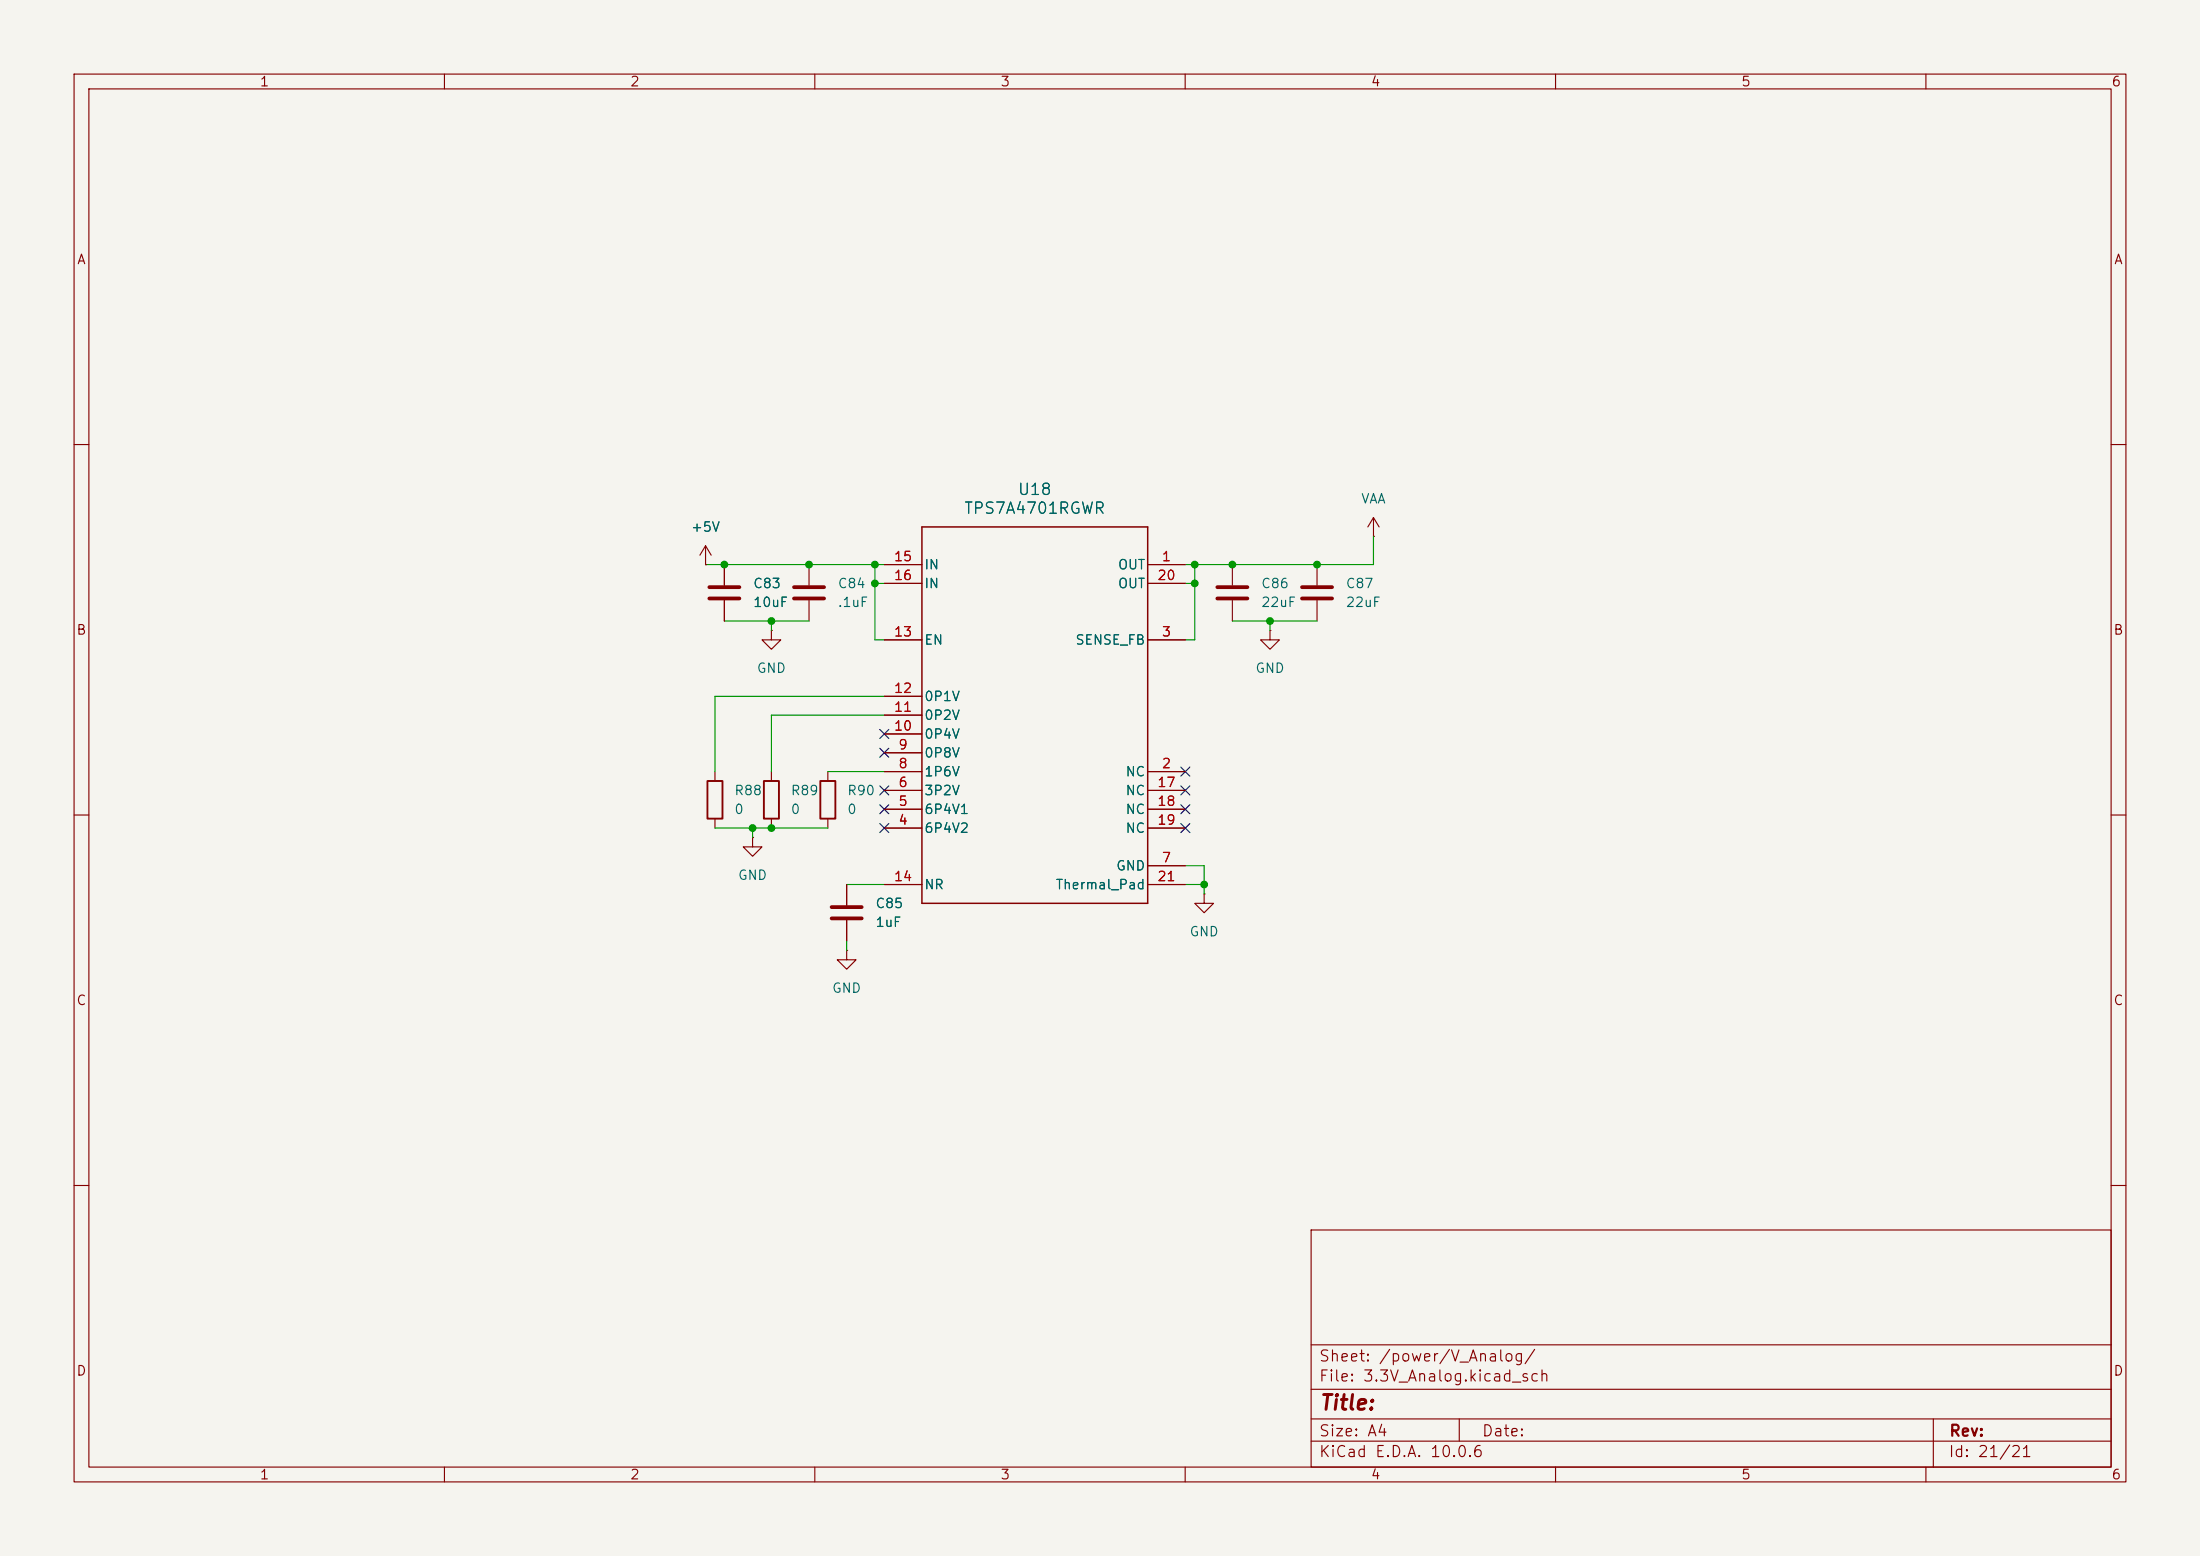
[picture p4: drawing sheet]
(kicad_sch
 (version 20260306)
 (generator "eeschema")
 (generator_version "10.0")
 (paper "A4")
 (lib_symbols
  (symbol "Device:C"
   (pin_numbers (hide yes))
   (pin_names
    (offset 0.254)) (exclude_from_sim no) (in_bom yes) (on_board yes)
   (in_pos_files yes)
   (duplicate_pin_numbers_are_jumpers no)
   (property "Reference" "C" (at 0.635 2.54 0) (show_name no) (do_not_autoplace no) (effects (font (size 1.27 1.27)) (justify left)))
   (property "Value" "C" (at 0.635 -2.54 0) (show_name no) (do_not_autoplace no) (effects (font (size 1.27 1.27)) (justify left)))
   (property "Footprint" "" (at 0.9652 -3.81 0) (show_name no) (do_not_autoplace no) (hide yes) (effects (font (size 1.27 1.27))))
   (property "Datasheet" "" (at 0 0 0) (show_name no) (do_not_autoplace no) (hide yes) (effects (font (size 1.27 1.27))))
   (property "Description" "Unpolarized capacitor" (at 0 0 0) (show_name no) (do_not_autoplace no) (hide yes) (effects (font (size 1.27 1.27))))
   (symbol "C_0_1"
    (polyline (pts (xy -2.032 0.762) (xy 2.032 0.762)) (stroke (width 0.508) (type default)) (fill (type none)))
    (polyline (pts (xy -2.032 -0.762) (xy 2.032 -0.762)) (stroke (width 0.508) (type default)) (fill (type none))))
   (symbol "C_1_1"
    (pin passive line (at 0 3.81 270) (length 2.794) (name "" (effects (font (size 1.27 1.27)))) (number "1" (effects (font (size 1.27 1.27)))))
    (pin passive line (at 0 -3.81 90) (length 2.794) (name "" (effects (font (size 1.27 1.27)))) (number "2" (effects (font (size 1.27 1.27))))))
   (embedded_fonts no))
  (symbol "Device:R"
   (pin_numbers (hide yes))
   (pin_names
    (offset 0)) (exclude_from_sim no) (in_bom yes) (on_board yes)
   (in_pos_files yes)
   (duplicate_pin_numbers_are_jumpers no)
   (property "Reference" "R" (at 2.032 0 90) (show_name no) (do_not_autoplace no) (effects (font (size 1.27 1.27))))
   (property "Value" "R" (at 0 0 90) (show_name no) (do_not_autoplace no) (effects (font (size 1.27 1.27))))
   (property "Footprint" "" (at -1.778 0 90) (show_name no) (do_not_autoplace no) (hide yes) (effects (font (size 1.27 1.27))))
   (property "Datasheet" "" (at 0 0 0) (show_name no) (do_not_autoplace no) (hide yes) (effects (font (size 1.27 1.27))))
   (property "Description" "Resistor" (at 0 0 0) (show_name no) (do_not_autoplace no) (hide yes) (effects (font (size 1.27 1.27))))
   (symbol "R_0_1"
    (rectangle (start -1.016 -2.54) (end 1.016 2.54) (stroke (width 0.254) (type default)) (fill (type none))))
   (symbol "R_1_1"
    (pin passive line (at 0 3.81 270) (length 1.27) (name "" (effects (font (size 1.27 1.27)))) (number "1" (effects (font (size 1.27 1.27)))))
    (pin passive line (at 0 -3.81 90) (length 1.27) (name "" (effects (font (size 1.27 1.27)))) (number "2" (effects (font (size 1.27 1.27))))))
   (embedded_fonts no))
  (symbol "TPS7A4701:TPS7A4701RGWR"
   (pin_names
    (offset 0.254)) (exclude_from_sim no) (in_bom yes) (on_board yes)
   (in_pos_files yes)
   (duplicate_pin_numbers_are_jumpers no)
   (property "Reference" "U" (at 0 2.54 0) (show_name no) (do_not_autoplace no) (effects (font (size 1.524 1.524))))
   (property "Value" "TPS7A4701RGWR" (at 0 0 0) (show_name no) (do_not_autoplace no) (effects (font (size 1.524 1.524))))
   (property "Footprint" "RGW0020A-IPC_A" (at 0 0 0) (show_name no) (do_not_autoplace no) (hide yes) (effects (font (size 1.27 1.27)
    (italic yes))))
   (property "Datasheet" "https://www.ti.com/lit/gpn/tps7a47" (at 0 0 0) (show_name no) (do_not_autoplace no) (hide yes) (effects (font (size 1.27 1.27)
    (italic yes))))
   (property "Description" "" (at 0 0 0) (show_name no) (do_not_autoplace no) (hide yes) (effects (font (size 1.27 1.27))))
   (property "ki_locked" "" (at 0 0 0) (show_name no) (do_not_autoplace no) (effects (font (size 1.27 1.27))))
   (symbol "TPS7A4701RGWR_0_1"
    (polyline (pts (xy 5.08 5.08) (xy 5.08 -45.72)) (stroke (width 0.2032) (type default)) (fill (type none)))
    (polyline (pts (xy 5.08 -45.72) (xy 35.56 -45.72)) (stroke (width 0.2032) (type default)) (fill (type none)))
    (polyline (pts (xy 35.56 5.08) (xy 5.08 5.08)) (stroke (width 0.2032) (type default)) (fill (type none)))
    (polyline (pts (xy 35.56 -45.72) (xy 35.56 5.08)) (stroke (width 0.2032) (type default)) (fill (type none)))
    (pin power_in line (at 40.64 0 180) (length 5.08) (name "OUT" (effects (font (size 1.27 1.27)))) (number "1" (effects (font (size 1.27 1.27)))))
    (pin unspecified line (at 40.64 -27.94 180) (length 5.08) (name "NC" (effects (font (size 1.27 1.27)))) (number "2" (effects (font (size 1.27 1.27)))))
    (pin unspecified line (at 40.64 -10.16 180) (length 5.08) (name "SENSE_FB" (effects (font (size 1.27 1.27)))) (number "3" (effects (font (size 1.27 1.27)))))
    (pin unspecified line (at 0 -35.56 0) (length 5.08) (name "6P4V2" (effects (font (size 1.27 1.27)))) (number "4" (effects (font (size 1.27 1.27)))))
    (pin unspecified line (at 0 -33.02 0) (length 5.08) (name "6P4V1" (effects (font (size 1.27 1.27)))) (number "5" (effects (font (size 1.27 1.27)))))
    (pin unspecified line (at 0 -30.48 0) (length 5.08) (name "3P2V" (effects (font (size 1.27 1.27)))) (number "6" (effects (font (size 1.27 1.27)))))
    (pin power_in line (at 40.64 -40.64 180) (length 5.08) (name "GND" (effects (font (size 1.27 1.27)))) (number "7" (effects (font (size 1.27 1.27)))))
    (pin unspecified line (at 0 -27.94 0) (length 5.08) (name "1P6V" (effects (font (size 1.27 1.27)))) (number "8" (effects (font (size 1.27 1.27)))))
    (pin unspecified line (at 0 -25.4 0) (length 5.08) (name "0P8V" (effects (font (size 1.27 1.27)))) (number "9" (effects (font (size 1.27 1.27)))))
    (pin unspecified line (at 0 -22.86 0) (length 5.08) (name "0P4V" (effects (font (size 1.27 1.27)))) (number "10" (effects (font (size 1.27 1.27)))))
    (pin unspecified line (at 0 -20.32 0) (length 5.08) (name "0P2V" (effects (font (size 1.27 1.27)))) (number "11" (effects (font (size 1.27 1.27)))))
    (pin unspecified line (at 0 -17.78 0) (length 5.08) (name "0P1V" (effects (font (size 1.27 1.27)))) (number "12" (effects (font (size 1.27 1.27)))))
    (pin input line (at 0 -10.16 0) (length 5.08) (name "EN" (effects (font (size 1.27 1.27)))) (number "13" (effects (font (size 1.27 1.27)))))
    (pin unspecified line (at 0 -43.18 0) (length 5.08) (name "NR" (effects (font (size 1.27 1.27)))) (number "14" (effects (font (size 1.27 1.27)))))
    (pin power_in line (at 0 0 0) (length 5.08) (name "IN" (effects (font (size 1.27 1.27)))) (number "15" (effects (font (size 1.27 1.27)))))
    (pin power_in line (at 0 -2.54 0) (length 5.08) (name "IN" (effects (font (size 1.27 1.27)))) (number "16" (effects (font (size 1.27 1.27)))))
    (pin unspecified line (at 40.64 -30.48 180) (length 5.08) (name "NC" (effects (font (size 1.27 1.27)))) (number "17" (effects (font (size 1.27 1.27)))))
    (pin unspecified line (at 40.64 -33.02 180) (length 5.08) (name "NC" (effects (font (size 1.27 1.27)))) (number "18" (effects (font (size 1.27 1.27)))))
    (pin unspecified line (at 40.64 -35.56 180) (length 5.08) (name "NC" (effects (font (size 1.27 1.27)))) (number "19" (effects (font (size 1.27 1.27)))))
    (pin power_in line (at 40.64 -2.54 180) (length 5.08) (name "OUT" (effects (font (size 1.27 1.27)))) (number "20" (effects (font (size 1.27 1.27)))))
    (pin power_in line (at 40.64 -43.18 180) (length 5.08) (name "Thermal_Pad" (effects (font (size 1.27 1.27)))) (number "21" (effects (font (size 1.27 1.27))))))
   (embedded_fonts no))
  (symbol "power:+5V"
   (power global)
   (pin_numbers (hide yes))
   (pin_names
    (offset 0) (hide yes)) (exclude_from_sim no) (in_bom yes) (on_board yes)
   (in_pos_files yes)
   (duplicate_pin_numbers_are_jumpers no)
   (property "Reference" "#PWR" (at 0 -3.81 0) (show_name no) (do_not_autoplace no) (hide yes) (effects (font (size 1.27 1.27))))
   (property "Value" "+5V" (at 0 3.556 0) (show_name no) (do_not_autoplace no) (effects (font (size 1.27 1.27))))
   (property "Footprint" "" (at 0 0 0) (show_name no) (do_not_autoplace no) (hide yes) (effects (font (size 1.27 1.27))))
   (property "Datasheet" "" (at 0 0 0) (show_name no) (do_not_autoplace no) (hide yes) (effects (font (size 1.27 1.27))))
   (property "Description" "Power symbol creates a global label with name \"+5V\"" (at 0 0 0) (show_name no) (do_not_autoplace no) (hide yes) (effects (font (size 1.27 1.27))))
   (symbol "+5V_0_1"
    (polyline (pts (xy -0.762 1.27) (xy 0 2.54)) (stroke (width 0) (type default)) (fill (type none)))
    (polyline (pts (xy 0 2.54) (xy 0.762 1.27)) (stroke (width 0) (type default)) (fill (type none)))
    (polyline (pts (xy 0 0) (xy 0 2.54)) (stroke (width 0) (type default)) (fill (type none))))
   (symbol "+5V_1_1"
    (pin power_in line (at 0 0 90) (length 0) (name "" (effects (font (size 1.27 1.27)))) (number "1" (effects (font (size 1.27 1.27))))))
   (embedded_fonts no))
  (symbol "power:GND"
   (power global)
   (pin_numbers (hide yes))
   (pin_names
    (offset 0) (hide yes)) (exclude_from_sim no) (in_bom yes) (on_board yes)
   (in_pos_files yes)
   (duplicate_pin_numbers_are_jumpers no)
   (property "Reference" "#PWR" (at 0 -6.35 0) (show_name no) (do_not_autoplace no) (hide yes) (effects (font (size 1.27 1.27))))
   (property "Value" "GND" (at 0 -3.81 0) (show_name no) (do_not_autoplace no) (effects (font (size 1.27 1.27))))
   (property "Footprint" "" (at 0 0 0) (show_name no) (do_not_autoplace no) (hide yes) (effects (font (size 1.27 1.27))))
   (property "Datasheet" "" (at 0 0 0) (show_name no) (do_not_autoplace no) (hide yes) (effects (font (size 1.27 1.27))))
   (property "Description" "Power symbol creates a global label with name \"GND\" , ground" (at 0 0 0) (show_name no) (do_not_autoplace no) (hide yes) (effects (font (size 1.27 1.27))))
   (symbol "GND_0_1"
    (polyline (pts (xy 0 0) (xy 0 -1.27) (xy 1.27 -1.27) (xy 0 -2.54) (xy -1.27 -1.27) (xy 0 -1.27)) (stroke (width 0) (type default)) (fill (type none))))
   (symbol "GND_1_1"
    (pin power_in line (at 0 0 270) (length 0) (name "" (effects (font (size 1.27 1.27)))) (number "1" (effects (font (size 1.27 1.27))))))
   (embedded_fonts no))
  (symbol "power:VAA"
   (power global)
   (pin_numbers (hide yes))
   (pin_names
    (offset 0) (hide yes)) (exclude_from_sim no) (in_bom yes) (on_board yes)
   (in_pos_files yes)
   (duplicate_pin_numbers_are_jumpers no)
   (property "Reference" "#PWR" (at 0 -3.81 0) (show_name no) (do_not_autoplace no) (hide yes) (effects (font (size 1.27 1.27))))
   (property "Value" "VAA" (at 0 3.556 0) (show_name no) (do_not_autoplace no) (effects (font (size 1.27 1.27))))
   (property "Footprint" "" (at 0 0 0) (show_name no) (do_not_autoplace no) (hide yes) (effects (font (size 1.27 1.27))))
   (property "Datasheet" "" (at 0 0 0) (show_name no) (do_not_autoplace no) (hide yes) (effects (font (size 1.27 1.27))))
   (property "Description" "Power symbol creates a global label with name \"VAA\"" (at 0 0 0) (show_name no) (do_not_autoplace no) (hide yes) (effects (font (size 1.27 1.27))))
   (symbol "VAA_0_1"
    (polyline (pts (xy -0.762 1.27) (xy 0 2.54)) (stroke (width 0) (type default)) (fill (type none)))
    (polyline (pts (xy 0 2.54) (xy 0.762 1.27)) (stroke (width 0) (type default)) (fill (type none)))
    (polyline (pts (xy 0 0) (xy 0 2.54)) (stroke (width 0) (type default)) (fill (type none))))
   (symbol "VAA_1_1"
    (pin power_in line (at 0 0 90) (length 0) (name "" (effects (font (size 1.27 1.27)))) (number "1" (effects (font (size 1.27 1.27))))))
   (embedded_fonts no)))
 (junction
  (at 162.56 119.38)
  (diameter 0)
  (color 0 0 0 0))
 (junction
  (at 161.29 78.74)
  (diameter 0)
  (color 0 0 0 0))
 (junction
  (at 177.8 76.2)
  (diameter 0)
  (color 0 0 0 0))
 (junction
  (at 166.37 76.2)
  (diameter 0)
  (color 0 0 0 0))
 (junction
  (at 161.29 76.2)
  (diameter 0)
  (color 0 0 0 0))
 (junction
  (at 118.11 76.2)
  (diameter 0)
  (color 0 0 0 0))
 (junction
  (at 97.79 76.2)
  (diameter 0)
  (color 0 0 0 0))
 (junction
  (at 104.14 83.82)
  (diameter 0)
  (color 0 0 0 0))
 (junction
  (at 118.11 78.74)
  (diameter 0)
  (color 0 0 0 0))
 (junction
  (at 101.6 111.76)
  (diameter 0)
  (color 0 0 0 0))
 (junction
  (at 104.14 111.76)
  (diameter 0)
  (color 0 0 0 0))
 (junction
  (at 109.22 76.2)
  (diameter 0)
  (color 0 0 0 0))
 (junction
  (at 171.45 83.82)
  (diameter 0)
  (color 0 0 0 0))
 (no_connect
  (at 119.38 101.6))
 (no_connect
  (at 160.02 111.76))
 (no_connect
  (at 160.02 104.14))
 (no_connect
  (at 119.38 111.76))
 (no_connect
  (at 119.38 106.68))
 (no_connect
  (at 160.02 106.68))
 (no_connect
  (at 119.38 99.06))
 (no_connect
  (at 160.02 109.22))
 (no_connect
  (at 119.38 109.22))
 (wire
  (pts (xy 119.38 86.36) (xy 118.11 86.36))
  (stroke (width 0) (type default)))
 (wire
  (pts (xy 160.02 78.74) (xy 161.29 78.74))
  (stroke (width 0) (type default)))
 (wire
  (pts (xy 118.11 76.2) (xy 119.38 76.2))
  (stroke (width 0) (type default)))
 (wire
  (pts (xy 101.6 111.76) (xy 104.14 111.76))
  (stroke (width 0) (type default)))
 (wire
  (pts (xy 109.22 83.82) (xy 104.14 83.82))
  (stroke (width 0) (type default)))
 (wire
  (pts (xy 177.8 76.2) (xy 185.42 76.2))
  (stroke (width 0) (type default)))
 (wire
  (pts (xy 104.14 83.82) (xy 104.14 85.09))
  (stroke (width 0) (type default)))
 (wire
  (pts (xy 166.37 76.2) (xy 177.8 76.2))
  (stroke (width 0) (type default)))
 (wire
  (pts (xy 160.02 86.36) (xy 161.29 86.36))
  (stroke (width 0) (type default)))
 (wire
  (pts (xy 171.45 83.82) (xy 177.8 83.82))
  (stroke (width 0) (type default)))
 (wire
  (pts (xy 118.11 76.2) (xy 118.11 78.74))
  (stroke (width 0) (type default)))
 (wire
  (pts (xy 101.6 111.76) (xy 101.6 113.03))
  (stroke (width 0) (type default)))
 (wire
  (pts (xy 160.02 116.84) (xy 162.56 116.84))
  (stroke (width 0) (type default)))
 (wire
  (pts (xy 114.3 127) (xy 114.3 128.27))
  (stroke (width 0) (type default)))
 (wire
  (pts (xy 97.79 83.82) (xy 104.14 83.82))
  (stroke (width 0) (type default)))
 (wire
  (pts (xy 96.52 111.76) (xy 101.6 111.76))
  (stroke (width 0) (type default)))
 (wire
  (pts (xy 119.38 78.74) (xy 118.11 78.74))
  (stroke (width 0) (type default)))
 (wire
  (pts (xy 162.56 120.65) (xy 162.56 119.38))
  (stroke (width 0) (type default)))
 (wire
  (pts (xy 111.76 104.14) (xy 119.38 104.14))
  (stroke (width 0) (type default)))
 (wire
  (pts (xy 171.45 83.82) (xy 171.45 85.09))
  (stroke (width 0) (type default)))
 (wire
  (pts (xy 185.42 72.39) (xy 185.42 76.2))
  (stroke (width 0) (type default)))
 (wire
  (pts (xy 161.29 76.2) (xy 161.29 78.74))
  (stroke (width 0) (type default)))
 (wire
  (pts (xy 160.02 76.2) (xy 161.29 76.2))
  (stroke (width 0) (type default)))
 (wire
  (pts (xy 104.14 96.52) (xy 104.14 104.14))
  (stroke (width 0) (type default)))
 (wire
  (pts (xy 166.37 83.82) (xy 171.45 83.82))
  (stroke (width 0) (type default)))
 (wire
  (pts (xy 119.38 93.98) (xy 96.52 93.98))
  (stroke (width 0) (type default)))
 (wire
  (pts (xy 161.29 86.36) (xy 161.29 78.74))
  (stroke (width 0) (type default)))
 (wire
  (pts (xy 114.3 119.38) (xy 119.38 119.38))
  (stroke (width 0) (type default)))
 (wire
  (pts (xy 95.25 76.2) (xy 97.79 76.2))
  (stroke (width 0) (type default)))
 (wire
  (pts (xy 96.52 93.98) (xy 96.52 104.14))
  (stroke (width 0) (type default)))
 (wire
  (pts (xy 162.56 116.84) (xy 162.56 119.38))
  (stroke (width 0) (type default)))
 (wire
  (pts (xy 104.14 111.76) (xy 111.76 111.76))
  (stroke (width 0) (type default)))
 (wire
  (pts (xy 161.29 76.2) (xy 166.37 76.2))
  (stroke (width 0) (type default)))
 (wire
  (pts (xy 119.38 96.52) (xy 104.14 96.52))
  (stroke (width 0) (type default)))
 (wire
  (pts (xy 97.79 76.2) (xy 109.22 76.2))
  (stroke (width 0) (type default)))
 (wire
  (pts (xy 160.02 119.38) (xy 162.56 119.38))
  (stroke (width 0) (type default)))
 (wire
  (pts (xy 109.22 76.2) (xy 118.11 76.2))
  (stroke (width 0) (type default)))
 (wire
  (pts (xy 118.11 86.36) (xy 118.11 78.74))
  (stroke (width 0) (type default)))
 (symbol
  (lib_id "Device:R")
  (at 104.14 107.95 0)
  (unit 1)
  (body_style 1)
  (exclude_from_sim no)
  (in_bom yes)
  (on_board yes)
  (in_pos_files yes)
  (dnp no)
  (fields_autoplaced yes)
  (property "Reference" "R89" (at 106.68 106.6799 0) (show_name no) (do_not_autoplace no) (effects (font (size 1.27 1.27)) (justify left)))
  (property "Value" "0" (at 106.68 109.2199 0) (show_name no) (do_not_autoplace no) (effects (font (size 1.27 1.27)) (justify left)))
  (property "Footprint" "Resistor_SMD:R_0201_0603Metric" (at 102.362 107.95 90) (hide yes) (show_name no) (do_not_autoplace no) (effects (font (size 1.27 1.27))))
  (property "Datasheet" "" (at 104.14 107.95 0) (hide yes) (show_name no) (do_not_autoplace no) (effects (font (size 1.27 1.27))))
  (property "Description" "Resistor" (at 104.14 107.95 0) (hide yes) (show_name no) (do_not_autoplace no) (effects (font (size 1.27 1.27))))
  (pin "1")
  (pin "2"))
 (symbol
  (lib_id "Device:R")
  (at 111.76 107.95 0)
  (unit 1)
  (body_style 1)
  (exclude_from_sim no)
  (in_bom yes)
  (on_board yes)
  (in_pos_files yes)
  (dnp no)
  (fields_autoplaced yes)
  (property "Reference" "R90" (at 114.3 106.6799 0) (show_name no) (do_not_autoplace no) (effects (font (size 1.27 1.27)) (justify left)))
  (property "Value" "0" (at 114.3 109.2199 0) (show_name no) (do_not_autoplace no) (effects (font (size 1.27 1.27)) (justify left)))
  (property "Footprint" "Resistor_SMD:R_0201_0603Metric" (at 109.982 107.95 90) (hide yes) (show_name no) (do_not_autoplace no) (effects (font (size 1.27 1.27))))
  (property "Datasheet" "" (at 111.76 107.95 0) (hide yes) (show_name no) (do_not_autoplace no) (effects (font (size 1.27 1.27))))
  (property "Description" "Resistor" (at 111.76 107.95 0) (hide yes) (show_name no) (do_not_autoplace no) (effects (font (size 1.27 1.27))))
  (pin "1")
  (pin "2"))
 (symbol
  (lib_id "power:GND")
  (at 162.56 120.65 0)
  (unit 1)
  (body_style 1)
  (exclude_from_sim no)
  (in_bom yes)
  (on_board yes)
  (in_pos_files yes)
  (dnp no)
  (fields_autoplaced yes)
  (property "Reference" "#PWR0105" (at 162.56 127 0) (hide yes) (show_name no) (do_not_autoplace no) (effects (font (size 1.27 1.27))))
  (property "Value" "GND" (at 162.56 125.73 0) (show_name no) (do_not_autoplace no) (effects (font (size 1.27 1.27))))
  (property "Footprint" "" (at 162.56 120.65 0) (hide yes) (show_name no) (do_not_autoplace no) (effects (font (size 1.27 1.27))))
  (property "Datasheet" "" (at 162.56 120.65 0) (hide yes) (show_name no) (do_not_autoplace no) (effects (font (size 1.27 1.27))))
  (property "Description" "Power symbol creates a global label with name \"GND\" , ground" (at 162.56 120.65 0) (hide yes) (show_name no) (do_not_autoplace no) (effects (font (size 1.27 1.27))))
  (pin "1"))
 (symbol
  (lib_id "Device:C")
  (at 177.8 80.01 0)
  (unit 1)
  (body_style 1)
  (exclude_from_sim no)
  (in_bom yes)
  (on_board yes)
  (in_pos_files yes)
  (dnp no)
  (fields_autoplaced yes)
  (property "Reference" "C87" (at 181.61 78.7399 0) (show_name no) (do_not_autoplace no) (effects (font (size 1.27 1.27)) (justify left)))
  (property "Value" "22uF" (at 181.61 81.2799 0) (show_name no) (do_not_autoplace no) (effects (font (size 1.27 1.27)) (justify left)))
  (property "Footprint" "Capacitor_SMD:C_1206_3216Metric" (at 178.7652 83.82 0) (hide yes) (show_name no) (do_not_autoplace no) (effects (font (size 1.27 1.27))))
  (property "Datasheet" "" (at 177.8 80.01 0) (hide yes) (show_name no) (do_not_autoplace no) (effects (font (size 1.27 1.27))))
  (property "Description" "Unpolarized capacitor" (at 177.8 80.01 0) (hide yes) (show_name no) (do_not_autoplace no) (effects (font (size 1.27 1.27))))
  (pin "1")
  (pin "2"))
 (symbol
  (lib_id "power:+5V")
  (at 95.25 76.2 0)
  (unit 1)
  (body_style 1)
  (exclude_from_sim no)
  (in_bom yes)
  (on_board yes)
  (in_pos_files yes)
  (dnp no)
  (fields_autoplaced yes)
  (property "Reference" "#PWR0101" (at 95.25 80.01 0) (hide yes) (show_name no) (do_not_autoplace no) (effects (font (size 1.27 1.27))))
  (property "Value" "+5V" (at 95.25 71.12 0) (show_name no) (do_not_autoplace no) (effects (font (size 1.27 1.27))))
  (property "Footprint" "" (at 95.25 76.2 0) (hide yes) (show_name no) (do_not_autoplace no) (effects (font (size 1.27 1.27))))
  (property "Datasheet" "" (at 95.25 76.2 0) (hide yes) (show_name no) (do_not_autoplace no) (effects (font (size 1.27 1.27))))
  (property "Description" "Power symbol creates a global label with name \"+5V\"" (at 95.25 76.2 0) (hide yes) (show_name no) (do_not_autoplace no) (effects (font (size 1.27 1.27))))
  (pin "1"))
 (symbol
  (lib_id "TPS7A4701:TPS7A4701RGWR")
  (at 119.38 76.2 0)
  (unit 1)
  (body_style 1)
  (exclude_from_sim no)
  (in_bom yes)
  (on_board yes)
  (in_pos_files yes)
  (dnp no)
  (fields_autoplaced yes)
  (property "Reference" "U18" (at 139.7 66.04 0) (show_name no) (do_not_autoplace no) (effects (font (size 1.524 1.524))))
  (property "Value" "TPS7A4701RGWR" (at 139.7 68.58 0) (show_name no) (do_not_autoplace no) (effects (font (size 1.524 1.524))))
  (property "Footprint" "TPS7A:RGW0020A-IPC_A" (at 119.38 76.2 0) (hide yes) (show_name no) (do_not_autoplace no) (effects (font (size 1.27 1.27)
    (italic yes))))
  (property "Datasheet" "https://www.ti.com/lit/gpn/tps7a47" (at 119.38 76.2 0) (hide yes) (show_name no) (do_not_autoplace no) (effects (font (size 1.27 1.27)
    (italic yes))))
  (property "Description" "" (at 119.38 76.2 0) (hide yes) (show_name no) (do_not_autoplace no) (effects (font (size 1.27 1.27))))
  (pin "5")
  (pin "14")
  (pin "16")
  (pin "19")
  (pin "13")
  (pin "2")
  (pin "17")
  (pin "6")
  (pin "9")
  (pin "4")
  (pin "8")
  (pin "15")
  (pin "21")
  (pin "11")
  (pin "3")
  (pin "12")
  (pin "18")
  (pin "20")
  (pin "7")
  (pin "1")
  (pin "10"))
 (symbol
  (lib_id "Device:R")
  (at 96.52 107.95 0)
  (unit 1)
  (body_style 1)
  (exclude_from_sim no)
  (in_bom yes)
  (on_board yes)
  (in_pos_files yes)
  (dnp no)
  (fields_autoplaced yes)
  (property "Reference" "R88" (at 99.06 106.6799 0) (show_name no) (do_not_autoplace no) (effects (font (size 1.27 1.27)) (justify left)))
  (property "Value" "0" (at 99.06 109.2199 0) (show_name no) (do_not_autoplace no) (effects (font (size 1.27 1.27)) (justify left)))
  (property "Footprint" "Resistor_SMD:R_0201_0603Metric" (at 94.742 107.95 90) (hide yes) (show_name no) (do_not_autoplace no) (effects (font (size 1.27 1.27))))
  (property "Datasheet" "" (at 96.52 107.95 0) (hide yes) (show_name no) (do_not_autoplace no) (effects (font (size 1.27 1.27))))
  (property "Description" "Resistor" (at 96.52 107.95 0) (hide yes) (show_name no) (do_not_autoplace no) (effects (font (size 1.27 1.27))))
  (pin "1")
  (pin "2"))
 (symbol
  (lib_id "power:GND")
  (at 101.6 113.03 0)
  (unit 1)
  (body_style 1)
  (exclude_from_sim no)
  (in_bom yes)
  (on_board yes)
  (in_pos_files yes)
  (dnp no)
  (fields_autoplaced yes)
  (property "Reference" "#PWR0102" (at 101.6 119.38 0) (hide yes) (show_name no) (do_not_autoplace no) (effects (font (size 1.27 1.27))))
  (property "Value" "GND" (at 101.6 118.11 0) (show_name no) (do_not_autoplace no) (effects (font (size 1.27 1.27))))
  (property "Footprint" "" (at 101.6 113.03 0) (hide yes) (show_name no) (do_not_autoplace no) (effects (font (size 1.27 1.27))))
  (property "Datasheet" "" (at 101.6 113.03 0) (hide yes) (show_name no) (do_not_autoplace no) (effects (font (size 1.27 1.27))))
  (property "Description" "Power symbol creates a global label with name \"GND\" , ground" (at 101.6 113.03 0) (hide yes) (show_name no) (do_not_autoplace no) (effects (font (size 1.27 1.27))))
  (pin "1"))
 (symbol
  (lib_id "power:GND")
  (at 114.3 128.27 0)
  (unit 1)
  (body_style 1)
  (exclude_from_sim no)
  (in_bom yes)
  (on_board yes)
  (in_pos_files yes)
  (dnp no)
  (fields_autoplaced yes)
  (property "Reference" "#PWR0104" (at 114.3 134.62 0) (hide yes) (show_name no) (do_not_autoplace no) (effects (font (size 1.27 1.27))))
  (property "Value" "GND" (at 114.3 133.35 0) (show_name no) (do_not_autoplace no) (effects (font (size 1.27 1.27))))
  (property "Footprint" "" (at 114.3 128.27 0) (hide yes) (show_name no) (do_not_autoplace no) (effects (font (size 1.27 1.27))))
  (property "Datasheet" "" (at 114.3 128.27 0) (hide yes) (show_name no) (do_not_autoplace no) (effects (font (size 1.27 1.27))))
  (property "Description" "Power symbol creates a global label with name \"GND\" , ground" (at 114.3 128.27 0) (hide yes) (show_name no) (do_not_autoplace no) (effects (font (size 1.27 1.27))))
  (pin "1"))
 (symbol
  (lib_id "power:VAA")
  (at 185.42 72.39 0)
  (unit 1)
  (body_style 1)
  (exclude_from_sim no)
  (in_bom yes)
  (on_board yes)
  (in_pos_files yes)
  (dnp no)
  (fields_autoplaced yes)
  (property "Reference" "#PWR0107" (at 185.42 76.2 0) (hide yes) (show_name no) (do_not_autoplace no) (effects (font (size 1.27 1.27))))
  (property "Value" "VAA" (at 185.42 67.31 0) (show_name no) (do_not_autoplace no) (effects (font (size 1.27 1.27))))
  (property "Footprint" "" (at 185.42 72.39 0) (hide yes) (show_name no) (do_not_autoplace no) (effects (font (size 1.27 1.27))))
  (property "Datasheet" "" (at 185.42 72.39 0) (hide yes) (show_name no) (do_not_autoplace no) (effects (font (size 1.27 1.27))))
  (property "Description" "Power symbol creates a global label with name \"VAA\"" (at 185.42 72.39 0) (hide yes) (show_name no) (do_not_autoplace no) (effects (font (size 1.27 1.27))))
  (pin "1"))
 (symbol
  (lib_id "Device:C")
  (at 114.3 123.19 0)
  (unit 1)
  (body_style 1)
  (exclude_from_sim no)
  (in_bom yes)
  (on_board yes)
  (in_pos_files yes)
  (dnp no)
  (fields_autoplaced yes)
  (property "Reference" "C85" (at 118.11 121.9199 0) (show_name no) (do_not_autoplace no) (effects (font (size 1.27 1.27)) (justify left)))
  (property "Value" "1uF" (at 118.11 124.4599 0) (show_name no) (do_not_autoplace no) (effects (font (size 1.27 1.27)) (justify left)))
  (property "Footprint" "Capacitor_SMD:C_0402_1005Metric" (at 115.2652 127 0) (hide yes) (show_name no) (do_not_autoplace no) (effects (font (size 1.27 1.27))))
  (property "Datasheet" "" (at 114.3 123.19 0) (hide yes) (show_name no) (do_not_autoplace no) (effects (font (size 1.27 1.27))))
  (property "Description" "Unpolarized capacitor" (at 114.3 123.19 0) (hide yes) (show_name no) (do_not_autoplace no) (effects (font (size 1.27 1.27))))
  (pin "1")
  (pin "2"))
 (symbol
  (lib_id "Device:C")
  (at 97.79 80.01 0)
  (unit 1)
  (body_style 1)
  (exclude_from_sim no)
  (in_bom yes)
  (on_board yes)
  (in_pos_files yes)
  (dnp no)
  (fields_autoplaced yes)
  (property "Reference" "C83" (at 101.6 78.7399 0) (show_name no) (do_not_autoplace no) (effects (font (size 1.27 1.27)) (justify left)))
  (property "Value" "10uF" (at 101.6 81.2799 0) (show_name no) (do_not_autoplace no) (effects (font (size 1.27 1.27)) (justify left)))
  (property "Footprint" "Capacitor_SMD:C_0805_2012Metric" (at 98.7552 83.82 0) (hide yes) (show_name no) (do_not_autoplace no) (effects (font (size 1.27 1.27))))
  (property "Datasheet" "" (at 97.79 80.01 0) (hide yes) (show_name no) (do_not_autoplace no) (effects (font (size 1.27 1.27))))
  (property "Description" "Unpolarized capacitor" (at 97.79 80.01 0) (hide yes) (show_name no) (do_not_autoplace no) (effects (font (size 1.27 1.27))))
  (pin "1")
  (pin "2"))
 (symbol
  (lib_id "Device:C")
  (at 166.37 80.01 0)
  (unit 1)
  (body_style 1)
  (exclude_from_sim no)
  (in_bom yes)
  (on_board yes)
  (in_pos_files yes)
  (dnp no)
  (fields_autoplaced yes)
  (property "Reference" "C86" (at 170.18 78.7399 0) (show_name no) (do_not_autoplace no) (effects (font (size 1.27 1.27)) (justify left)))
  (property "Value" "22uF" (at 170.18 81.2799 0) (show_name no) (do_not_autoplace no) (effects (font (size 1.27 1.27)) (justify left)))
  (property "Footprint" "Capacitor_SMD:C_1206_3216Metric" (at 167.3352 83.82 0) (hide yes) (show_name no) (do_not_autoplace no) (effects (font (size 1.27 1.27))))
  (property "Datasheet" "" (at 166.37 80.01 0) (hide yes) (show_name no) (do_not_autoplace no) (effects (font (size 1.27 1.27))))
  (property "Description" "Unpolarized capacitor" (at 166.37 80.01 0) (hide yes) (show_name no) (do_not_autoplace no) (effects (font (size 1.27 1.27))))
  (pin "1")
  (pin "2"))
 (symbol
  (lib_id "Device:C")
  (at 109.22 80.01 0)
  (unit 1)
  (body_style 1)
  (exclude_from_sim no)
  (in_bom yes)
  (on_board yes)
  (in_pos_files yes)
  (dnp no)
  (fields_autoplaced yes)
  (property "Reference" "C84" (at 113.03 78.7399 0) (show_name no) (do_not_autoplace no) (effects (font (size 1.27 1.27)) (justify left)))
  (property "Value" ".1uF" (at 113.03 81.2799 0) (show_name no) (do_not_autoplace no) (effects (font (size 1.27 1.27)) (justify left)))
  (property "Footprint" "Capacitor_SMD:C_0201_0603Metric" (at 110.1852 83.82 0) (hide yes) (show_name no) (do_not_autoplace no) (effects (font (size 1.27 1.27))))
  (property "Datasheet" "" (at 109.22 80.01 0) (hide yes) (show_name no) (do_not_autoplace no) (effects (font (size 1.27 1.27))))
  (property "Description" "Unpolarized capacitor" (at 109.22 80.01 0) (hide yes) (show_name no) (do_not_autoplace no) (effects (font (size 1.27 1.27))))
  (pin "2")
  (pin "1"))
 (symbol
  (lib_id "power:GND")
  (at 171.45 85.09 0)
  (unit 1)
  (body_style 1)
  (exclude_from_sim no)
  (in_bom yes)
  (on_board yes)
  (in_pos_files yes)
  (dnp no)
  (fields_autoplaced yes)
  (property "Reference" "#PWR0106" (at 171.45 91.44 0) (hide yes) (show_name no) (do_not_autoplace no) (effects (font (size 1.27 1.27))))
  (property "Value" "GND" (at 171.45 90.17 0) (show_name no) (do_not_autoplace no) (effects (font (size 1.27 1.27))))
  (property "Footprint" "" (at 171.45 85.09 0) (hide yes) (show_name no) (do_not_autoplace no) (effects (font (size 1.27 1.27))))
  (property "Datasheet" "" (at 171.45 85.09 0) (hide yes) (show_name no) (do_not_autoplace no) (effects (font (size 1.27 1.27))))
  (property "Description" "Power symbol creates a global label with name \"GND\" , ground" (at 171.45 85.09 0) (hide yes) (show_name no) (do_not_autoplace no) (effects (font (size 1.27 1.27))))
  (pin "1"))
 (symbol
  (lib_id "power:GND")
  (at 104.14 85.09 0)
  (unit 1)
  (body_style 1)
  (exclude_from_sim no)
  (in_bom yes)
  (on_board yes)
  (in_pos_files yes)
  (dnp no)
  (fields_autoplaced yes)
  (property "Reference" "#PWR0103" (at 104.14 91.44 0) (hide yes) (show_name no) (do_not_autoplace no) (effects (font (size 1.27 1.27))))
  (property "Value" "GND" (at 104.14 90.17 0) (show_name no) (do_not_autoplace no) (effects (font (size 1.27 1.27))))
  (property "Footprint" "" (at 104.14 85.09 0) (hide yes) (show_name no) (do_not_autoplace no) (effects (font (size 1.27 1.27))))
  (property "Datasheet" "" (at 104.14 85.09 0) (hide yes) (show_name no) (do_not_autoplace no) (effects (font (size 1.27 1.27))))
  (property "Description" "Power symbol creates a global label with name \"GND\" , ground" (at 104.14 85.09 0) (hide yes) (show_name no) (do_not_autoplace no) (effects (font (size 1.27 1.27))))
  (pin "1")))
